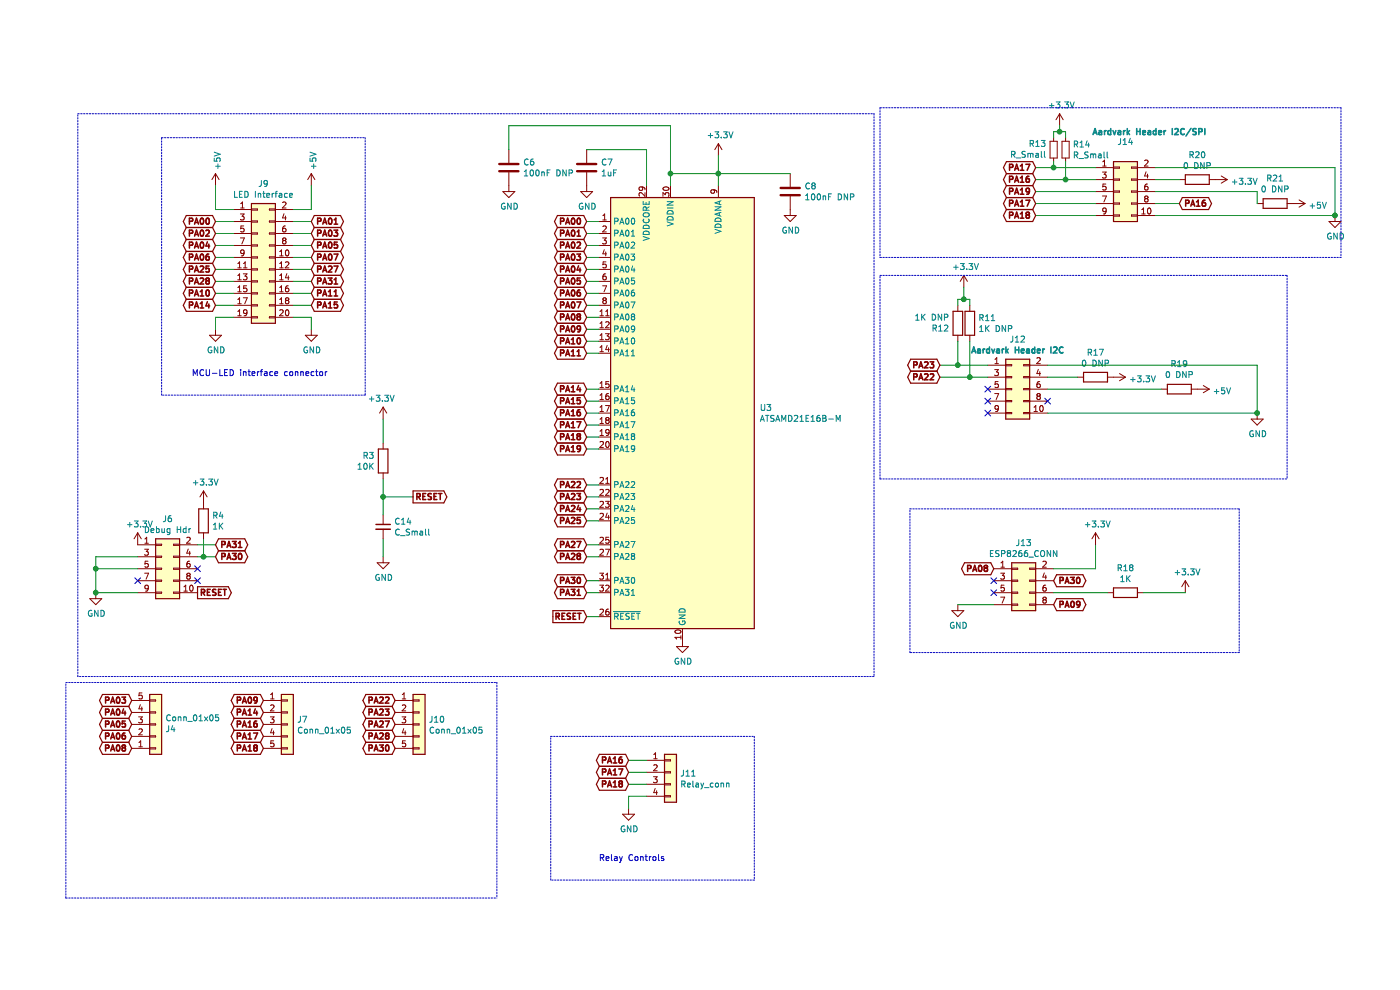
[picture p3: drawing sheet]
EESchema Schematic File Version 4
EELAYER 30 0
EELAYER END
$Descr A4 11693 8268
encoding utf-8
Sheet 3 4
Title ""
Date ""
Rev ""
Comp ""
Comment1 ""
Comment2 ""
Comment3 ""
Comment4 ""
$EndDescr
$Comp
L power:+3.3V #PWR015
U 1 1
P 3200 3500
F 0 "#PWR015" H 3200 3350 50  0001 C CNN
F 1 "+3.3V" H 3215 3673 50  0000 C CNN
F 2 "" H 3200 3500 50  0001 C CNN
F 3 "" H 3200 3500 50  0001 C CNN
	1    3200 3500
	-1   0    0    -1  
$EndComp
Text GLabel 3450 4150 2    50   Output ~ 10
RESET
$Comp
L Device:R R3
U 1 1
P 3200 3850
F 0 "R3" H 3270 3896 50  0000 L CNN
F 1 "10K" H 3270 3805 50  0000 L CNN
F 2 "Resistor_SMD:R_0603_1608Metric" V 3130 3850 50  0001 C CNN
F 3 "~" H 3200 3850 50  0001 C CNN
	1    3200 3850
	-1   0    0    -1  
$EndComp
Wire Wire Line
	3200 3500 3200 3700
Wire Wire Line
	3200 4000 3200 4150
Wire Wire Line
	3200 4150 3450 4150
Text GLabel 1800 4650 2    50   BiDi ~ 10
PA30
Text GLabel 1800 4550 2    50   BiDi ~ 10
PA31
$Comp
L Connector_Generic:Conn_02x05_Odd_Even J6
U 1 1
P 1350 4750
F 0 "J6" H 1400 5167 50  0000 C CNN
F 1 "Debug Hdr" H 1400 5076 50  0000 C CNN
F 2 "Connector_PinHeader_2.54mm:PinHeader_2x05_P2.54mm_Vertical" H 1350 4750 50  0001 C CNN
F 3 "~" H 1350 4750 50  0001 C CNN
	1    1350 4750
	1    0    0    -1  
$EndComp
Text GLabel 1650 4950 2    50   Output ~ 10
RESET
$Comp
L power:+3.3V #PWR014
U 1 1
P 1150 4550
F 0 "#PWR014" H 1150 4400 50  0001 C CNN
F 1 "+3.3V" H 1165 4723 50  0000 C CNN
F 2 "" H 1150 4550 50  0001 C CNN
F 3 "" H 1150 4550 50  0001 C CNN
	1    1150 4550
	1    0    0    -1  
$EndComp
$Comp
L power:GND #PWR013
U 1 1
P 800 4950
F 0 "#PWR013" H 800 4700 50  0001 C CNN
F 1 "GND" H 805 4777 50  0000 C CNN
F 2 "" H 800 4950 50  0001 C CNN
F 3 "" H 800 4950 50  0001 C CNN
	1    800  4950
	1    0    0    -1  
$EndComp
Wire Wire Line
	800  4950 1150 4950
Wire Wire Line
	1150 4650 800  4650
Wire Wire Line
	800  4650 800  4750
Connection ~ 800  4950
Wire Wire Line
	1150 4750 800  4750
Wire Wire Line
	800  4750 800  4950
Connection ~ 800  4750
NoConn ~ 1650 4850
NoConn ~ 1650 4750
NoConn ~ 1150 4850
Wire Wire Line
	4900 1850 5000 1850
Wire Wire Line
	4900 1950 5000 1950
Wire Wire Line
	4900 2050 5000 2050
Wire Wire Line
	4900 2150 5000 2150
Wire Wire Line
	4900 2250 5000 2250
Wire Wire Line
	4900 2350 5000 2350
Wire Wire Line
	4900 2450 5000 2450
Wire Wire Line
	4900 2550 5000 2550
Wire Wire Line
	4900 2650 5000 2650
Wire Wire Line
	4900 2750 5000 2750
Wire Wire Line
	4900 2850 5000 2850
Wire Wire Line
	4900 2950 5000 2950
Wire Wire Line
	4900 3250 5000 3250
Wire Wire Line
	4900 3350 5000 3350
Wire Wire Line
	4900 3450 5000 3450
Wire Wire Line
	4900 3550 5000 3550
Wire Wire Line
	4900 3650 5000 3650
Wire Wire Line
	4900 3750 5000 3750
Wire Wire Line
	4900 4050 5000 4050
Wire Wire Line
	4900 4150 5000 4150
Wire Wire Line
	4900 4250 5000 4250
Wire Wire Line
	4900 4350 5000 4350
Wire Wire Line
	4900 4550 5000 4550
Wire Wire Line
	4900 4650 5000 4650
Wire Wire Line
	4900 4850 5000 4850
Wire Wire Line
	4900 4950 5000 4950
Text GLabel 4900 2150 0    50   BiDi ~ 10
PA03
Text GLabel 4900 1850 0    50   BiDi ~ 10
PA00
Text GLabel 4900 1950 0    50   BiDi ~ 10
PA01
Text GLabel 4900 2050 0    50   BiDi ~ 10
PA02
Text GLabel 4900 2250 0    50   BiDi ~ 10
PA04
Text GLabel 4900 2350 0    50   BiDi ~ 10
PA05
Text GLabel 4900 2450 0    50   BiDi ~ 10
PA06
Text GLabel 4900 2550 0    50   BiDi ~ 10
PA07
Text GLabel 4900 2650 0    50   BiDi ~ 10
PA08
Text GLabel 4900 2750 0    50   BiDi ~ 10
PA09
Text GLabel 4900 2850 0    50   BiDi ~ 10
PA10
Text GLabel 4900 2950 0    50   BiDi ~ 10
PA11
Text GLabel 4900 3250 0    50   BiDi ~ 10
PA14
Text GLabel 4900 3350 0    50   BiDi ~ 10
PA15
Text GLabel 4900 3450 0    50   BiDi ~ 10
PA16
Text GLabel 4900 3550 0    50   BiDi ~ 10
PA17
Text GLabel 4900 3650 0    50   BiDi ~ 10
PA18
Text GLabel 4900 3750 0    50   BiDi ~ 10
PA19
Text GLabel 4900 4050 0    50   BiDi ~ 10
PA22
Text GLabel 4900 4150 0    50   BiDi ~ 10
PA23
Text GLabel 4900 4250 0    50   BiDi ~ 10
PA24
Text GLabel 4900 4350 0    50   BiDi ~ 10
PA25
Text GLabel 4900 4550 0    50   BiDi ~ 10
PA27
Text GLabel 4900 4650 0    50   BiDi ~ 10
PA28
Text GLabel 4900 4850 0    50   BiDi ~ 10
PA30
Text GLabel 4900 4950 0    50   BiDi ~ 10
PA31
$Comp
L power:GND #PWR022
U 1 1
P 5700 5350
F 0 "#PWR022" H 5700 5100 50  0001 C CNN
F 1 "GND" H 5705 5177 50  0000 C CNN
F 2 "" H 5700 5350 50  0001 C CNN
F 3 "" H 5700 5350 50  0001 C CNN
	1    5700 5350
	1    0    0    -1  
$EndComp
Wire Wire Line
	6000 1450 6000 1550
Connection ~ 6000 1450
Wire Wire Line
	5600 1450 5600 1550
Wire Wire Line
	6000 1450 5600 1450
Wire Wire Line
	6000 1300 6000 1450
$Comp
L power:+3.3V #PWR024
U 1 1
P 6000 1300
F 0 "#PWR024" H 6000 1150 50  0001 C CNN
F 1 "+3.3V" H 6015 1473 50  0000 C CNN
F 2 "" H 6000 1300 50  0001 C CNN
F 3 "" H 6000 1300 50  0001 C CNN
	1    6000 1300
	1    0    0    -1  
$EndComp
Wire Wire Line
	4900 5150 5000 5150
Text GLabel 4900 5150 0    50   Input ~ 10
RESET
$Comp
L Platform-rescue:ATSAMD21E16B-M-MCU_Microchip_SAMD-Platform-rescue-Platform-rescue U3
U 1 1
P 5700 3450
AR Path="/5FAA26F4" Ref="U3"  Part="1" 
AR Path="/5FB6B44D/5FAA26F4" Ref="U3"  Part="1" 
F 0 "U3" H 6344 3496 50  0000 L CNN
F 1 "ATSAMD21E16B-M" H 6344 3405 50  0000 L CNN
F 2 "Package_DFN_QFN:QFN-32-1EP_5x5mm_P0.5mm_EP3.6x3.6mm" H 7050 1600 50  0001 C CNN
F 3 "http://ww1.microchip.com/downloads/en/DeviceDoc/SAM_D21_DA1_Family_Data%20Sheet_DS40001882E.pdf" H 5700 3450 50  0001 C CNN
	1    5700 3450
	1    0    0    -1  
$EndComp
Wire Notes Line
	7300 950  7300 5650
Wire Notes Line
	7300 5650 650  5650
Wire Notes Line
	650  5650 650  950 
Wire Notes Line
	650  950  7300 950 
$Comp
L Connector_Generic:Conn_02x05_Odd_Even J14
U 1 1
P 9350 1600
F 0 "J14" H 9400 2017 50  0000 C CNN
F 1 "Aardvark Header I2C/SPI" H 9600 2100 50  0000 C CNB
F 2 "Connector_PinHeader_2.54mm:PinHeader_2x05_P2.54mm_Vertical" H 9350 1600 50  0001 C CNN
F 3 "~" H 9350 1600 50  0001 C CNN
	1    9350 1600
	1    0    0    -1  
$EndComp
$Comp
L power:GND #PWR040
U 1 1
P 11150 1800
F 0 "#PWR040" H 11150 1550 50  0001 C CNN
F 1 "GND" H 11155 1627 50  0000 C CNN
F 2 "" H 11150 1800 50  0001 C CNN
F 3 "" H 11150 1800 50  0001 C CNN
	1    11150 1800
	1    0    0    -1  
$EndComp
$Comp
L power:+3.3V #PWR031
U 1 1
P 8850 1050
F 0 "#PWR031" H 8850 900 50  0001 C CNN
F 1 "+3.3V" H 8865 1223 50  0000 C CNN
F 2 "" H 8850 1050 50  0001 C CNN
F 3 "" H 8850 1050 50  0001 C CNN
	1    8850 1050
	1    0    0    -1  
$EndComp
Text GLabel 8650 1400 0    50   BiDi ~ 10
PA17
Text GLabel 8650 1500 0    50   BiDi ~ 10
PA16
Wire Notes Line
	7350 900  7350 2150
$Comp
L Connector_Generic:Conn_02x05_Odd_Even J12
U 1 1
P 8450 3250
F 0 "J12" H 8500 3667 50  0000 C CNN
F 1 "Aardvark Header I2C" H 8500 3576 50  0000 C CNB
F 2 "Connector_PinHeader_2.54mm:PinHeader_2x05_P2.54mm_Vertical" H 8450 3250 50  0001 C CNN
F 3 "~" H 8450 3250 50  0001 C CNN
	1    8450 3250
	1    0    0    -1  
$EndComp
Text GLabel 7850 3050 0    50   BiDi ~ 10
PA23
Text GLabel 7850 3150 0    50   BiDi ~ 10
PA22
$Comp
L Device:R R11
U 1 1
P 8100 2700
F 0 "R11" H 8170 2746 50  0000 L CNN
F 1 "1K DNP" H 8170 2655 50  0000 L CNN
F 2 "Resistor_SMD:R_0603_1608Metric" V 8030 2700 50  0001 C CNN
F 3 "~" H 8100 2700 50  0001 C CNN
	1    8100 2700
	1    0    0    -1  
$EndComp
$Comp
L Device:R R12
U 1 1
P 8000 2700
F 0 "R12" H 8070 2746 50  0000 L CNN
F 1 "1K DNP" H 8070 2655 50  0000 L CNN
F 2 "Resistor_SMD:R_0603_1608Metric" V 7930 2700 50  0001 C CNN
F 3 "~" H 8000 2700 50  0001 C CNN
	1    8000 2700
	-1   0    0    1   
$EndComp
$Comp
L power:+3.3V #PWR028
U 1 1
P 8050 2400
F 0 "#PWR028" H 8050 2250 50  0001 C CNN
F 1 "+3.3V" H 8065 2573 50  0000 C CNN
F 2 "" H 8050 2400 50  0001 C CNN
F 3 "" H 8050 2400 50  0001 C CNN
	1    8050 2400
	1    0    0    -1  
$EndComp
$Comp
L power:GND #PWR038
U 1 1
P 10500 3450
F 0 "#PWR038" H 10500 3200 50  0001 C CNN
F 1 "GND" H 10505 3277 50  0000 C CNN
F 2 "" H 10500 3450 50  0001 C CNN
F 3 "" H 10500 3450 50  0001 C CNN
	1    10500 3450
	1    0    0    -1  
$EndComp
Wire Wire Line
	10500 3050 10500 3450
Connection ~ 10500 3450
NoConn ~ 8750 3350
NoConn ~ 8250 3450
NoConn ~ 8250 3350
NoConn ~ 8250 3250
Wire Notes Line
	7350 4000 7350 2300
$Comp
L Device:C C7
U 1 1
P 4900 1400
F 0 "C7" H 5018 1446 50  0000 L CNN
F 1 "1uF" H 5018 1355 50  0000 L CNN
F 2 "Capacitor_SMD:C_0402_1005Metric" H 4938 1250 50  0001 C CNN
F 3 "~" H 4900 1400 50  0001 C CNN
	1    4900 1400
	1    0    0    -1  
$EndComp
Wire Wire Line
	4900 1250 5400 1250
Wire Wire Line
	5400 1250 5400 1550
$Comp
L power:GND #PWR021
U 1 1
P 4900 1550
F 0 "#PWR021" H 4900 1300 50  0001 C CNN
F 1 "GND" H 4905 1377 50  0000 C CNN
F 2 "" H 4900 1550 50  0001 C CNN
F 3 "" H 4900 1550 50  0001 C CNN
	1    4900 1550
	1    0    0    -1  
$EndComp
$Comp
L Device:C C6
U 1 1
P 4250 1400
F 0 "C6" H 4368 1446 50  0000 L CNN
F 1 "100nF DNP" H 4368 1355 50  0000 L CNN
F 2 "Capacitor_SMD:C_0402_1005Metric" H 4288 1250 50  0001 C CNN
F 3 "~" H 4250 1400 50  0001 C CNN
	1    4250 1400
	1    0    0    -1  
$EndComp
Wire Wire Line
	5600 1050 5600 1450
Connection ~ 5600 1450
$Comp
L power:GND #PWR020
U 1 1
P 4250 1550
F 0 "#PWR020" H 4250 1300 50  0001 C CNN
F 1 "GND" H 4255 1377 50  0000 C CNN
F 2 "" H 4250 1550 50  0001 C CNN
F 3 "" H 4250 1550 50  0001 C CNN
	1    4250 1550
	1    0    0    -1  
$EndComp
$Comp
L Device:C C8
U 1 1
P 6600 1600
F 0 "C8" H 6718 1646 50  0000 L CNN
F 1 "100nF DNP" H 6718 1555 50  0000 L CNN
F 2 "Capacitor_SMD:C_0402_1005Metric" H 6638 1450 50  0001 C CNN
F 3 "~" H 6600 1600 50  0001 C CNN
	1    6600 1600
	1    0    0    -1  
$EndComp
$Comp
L power:GND #PWR027
U 1 1
P 6600 1750
F 0 "#PWR027" H 6600 1500 50  0001 C CNN
F 1 "GND" H 6605 1577 50  0000 C CNN
F 2 "" H 6600 1750 50  0001 C CNN
F 3 "" H 6600 1750 50  0001 C CNN
	1    6600 1750
	1    0    0    -1  
$EndComp
Wire Wire Line
	6600 1450 6000 1450
$Comp
L Device:R R4
U 1 1
P 1700 4350
F 0 "R4" H 1770 4396 50  0000 L CNN
F 1 "1K" H 1770 4305 50  0000 L CNN
F 2 "Resistor_SMD:R_0603_1608Metric" V 1630 4350 50  0001 C CNN
F 3 "~" H 1700 4350 50  0001 C CNN
	1    1700 4350
	1    0    0    -1  
$EndComp
Wire Wire Line
	1800 4650 1700 4650
Wire Wire Line
	1700 4500 1700 4650
Connection ~ 1700 4650
Wire Wire Line
	1700 4650 1650 4650
$Comp
L power:+3.3V #PWR016
U 1 1
P 1700 4200
F 0 "#PWR016" H 1700 4050 50  0001 C CNN
F 1 "+3.3V" H 1715 4373 50  0000 C CNN
F 2 "" H 1700 4200 50  0001 C CNN
F 3 "" H 1700 4200 50  0001 C CNN
	1    1700 4200
	1    0    0    -1  
$EndComp
$Comp
L Connector_Generic:Conn_02x04_Odd_Even J13
U 1 1
P 8500 4850
F 0 "J13" H 8550 5167 50  0000 C CNN
F 1 "ESP8266_CONN" H 8550 5076 50  0000 C CNN
F 2 "Connector_PinHeader_2.54mm:PinHeader_2x04_P2.54mm_Vertical" H 8500 4850 50  0001 C CNN
F 3 "~" H 8500 4850 50  0001 C CNN
	1    8500 4850
	1    0    0    -1  
$EndComp
Text GLabel 8300 4750 0    50   BiDi ~ 10
PA08
Text GLabel 8800 5050 2    50   BiDi ~ 10
PA09
Text GLabel 8800 4850 2    50   BiDi ~ 10
PA30
$Comp
L Device:R R18
U 1 1
P 9400 4950
F 0 "R18" V 9193 4950 50  0000 C CNN
F 1 "1K" V 9284 4950 50  0000 C CNN
F 2 "Resistor_SMD:R_0603_1608Metric" V 9330 4950 50  0001 C CNN
F 3 "~" H 9400 4950 50  0001 C CNN
	1    9400 4950
	0    1    1    0   
$EndComp
$Comp
L power:+3.3V #PWR035
U 1 1
P 9900 4950
F 0 "#PWR035" H 9900 4800 50  0001 C CNN
F 1 "+3.3V" H 9915 5123 50  0000 C CNN
F 2 "" H 9900 4950 50  0001 C CNN
F 3 "" H 9900 4950 50  0001 C CNN
	1    9900 4950
	1    0    0    -1  
$EndComp
Wire Wire Line
	9250 4950 8800 4950
Wire Wire Line
	9900 4950 9550 4950
$Comp
L power:+3.3V #PWR033
U 1 1
P 9150 4550
F 0 "#PWR033" H 9150 4400 50  0001 C CNN
F 1 "+3.3V" H 9165 4723 50  0000 C CNN
F 2 "" H 9150 4550 50  0001 C CNN
F 3 "" H 9150 4550 50  0001 C CNN
	1    9150 4550
	1    0    0    -1  
$EndComp
Wire Wire Line
	9150 4550 9150 4750
Wire Wire Line
	9150 4750 8800 4750
$Comp
L power:GND #PWR030
U 1 1
P 8000 5050
F 0 "#PWR030" H 8000 4800 50  0001 C CNN
F 1 "GND" H 8005 4877 50  0000 C CNN
F 2 "" H 8000 5050 50  0001 C CNN
F 3 "" H 8000 5050 50  0001 C CNN
	1    8000 5050
	1    0    0    -1  
$EndComp
Wire Wire Line
	8000 5050 8300 5050
Wire Notes Line
	7600 4250 10350 4250
Wire Notes Line
	10350 4250 10350 5450
Wire Notes Line
	10350 5450 7600 5450
Wire Notes Line
	7600 5450 7600 4250
NoConn ~ 8300 4850
NoConn ~ 8300 4950
Wire Wire Line
	8750 3450 10500 3450
Wire Wire Line
	8750 3050 10500 3050
$Comp
L Device:R R17
U 1 1
P 9150 3150
F 0 "R17" V 8943 3150 50  0000 C CNN
F 1 "0 DNP" V 9034 3150 50  0000 C CNN
F 2 "Resistor_SMD:R_0603_1608Metric" V 9080 3150 50  0001 C CNN
F 3 "~" H 9150 3150 50  0001 C CNN
	1    9150 3150
	0    1    1    0   
$EndComp
$Comp
L Device:R R19
U 1 1
P 9850 3250
F 0 "R19" V 10057 3250 50  0000 C CNN
F 1 "0 DNP" V 9966 3250 50  0000 C CNN
F 2 "Resistor_SMD:R_0603_1608Metric" V 9780 3250 50  0001 C CNN
F 3 "~" H 9850 3250 50  0001 C CNN
	1    9850 3250
	0    -1   -1   0   
$EndComp
$Comp
L power:+3.3V #PWR034
U 1 1
P 9300 3150
F 0 "#PWR034" H 9300 3000 50  0001 C CNN
F 1 "+3.3V" V 9315 3278 50  0000 L CNN
F 2 "" H 9300 3150 50  0001 C CNN
F 3 "" H 9300 3150 50  0001 C CNN
	1    9300 3150
	0    1    1    0   
$EndComp
$Comp
L power:+5V #PWR036
U 1 1
P 10000 3250
F 0 "#PWR036" H 10000 3100 50  0001 C CNN
F 1 "+5V" V 10015 3378 50  0000 L CNN
F 2 "" H 10000 3250 50  0001 C CNN
F 3 "" H 10000 3250 50  0001 C CNN
	1    10000 3250
	0    1    1    0   
$EndComp
Wire Wire Line
	9700 3250 8750 3250
Wire Wire Line
	9000 3150 8750 3150
Wire Notes Line
	7350 2300 10750 2300
Wire Notes Line
	7350 4000 10750 4000
Wire Notes Line
	10750 2300 10750 4000
$Comp
L Device:R R20
U 1 1
P 10000 1500
F 0 "R20" V 9793 1500 50  0000 C CNN
F 1 "0 DNP" V 9884 1500 50  0000 C CNN
F 2 "Resistor_SMD:R_0603_1608Metric" V 9930 1500 50  0001 C CNN
F 3 "~" H 10000 1500 50  0001 C CNN
	1    10000 1500
	0    1    1    0   
$EndComp
$Comp
L power:+3.3V #PWR037
U 1 1
P 10150 1500
F 0 "#PWR037" H 10150 1350 50  0001 C CNN
F 1 "+3.3V" V 10165 1628 50  0000 L CNN
F 2 "" H 10150 1500 50  0001 C CNN
F 3 "" H 10150 1500 50  0001 C CNN
	1    10150 1500
	0    1    1    0   
$EndComp
$Comp
L Device:R R21
U 1 1
P 10650 1700
F 0 "R21" V 10857 1700 50  0000 C CNN
F 1 "0 DNP" V 10766 1700 50  0000 C CNN
F 2 "Resistor_SMD:R_0603_1608Metric" V 10580 1700 50  0001 C CNN
F 3 "~" H 10650 1700 50  0001 C CNN
	1    10650 1700
	0    -1   -1   0   
$EndComp
$Comp
L power:+5V #PWR039
U 1 1
P 10800 1700
F 0 "#PWR039" H 10800 1550 50  0001 C CNN
F 1 "+5V" V 10815 1828 50  0000 L CNN
F 2 "" H 10800 1700 50  0001 C CNN
F 3 "" H 10800 1700 50  0001 C CNN
	1    10800 1700
	0    1    1    0   
$EndComp
Wire Wire Line
	9650 1500 9850 1500
Wire Wire Line
	9650 1600 10500 1600
Wire Wire Line
	10500 1600 10500 1700
Wire Wire Line
	9650 1400 11150 1400
Wire Wire Line
	11150 1400 11150 1800
Wire Wire Line
	9650 1800 11150 1800
Connection ~ 11150 1800
Wire Notes Line
	11200 900  11200 2150
Wire Notes Line
	7350 2150 11200 2150
Wire Notes Line
	7350 900  11200 900 
$Comp
L Connector_Generic:Conn_01x05 J4
U 1 1
P 1300 6050
F 0 "J4" H 1380 6092 50  0000 L CNN
F 1 "Conn_01x05" H 1380 6001 50  0000 L CNN
F 2 "Connector_PinHeader_2.54mm:PinHeader_1x05_P2.54mm_Vertical" H 1300 6050 50  0001 C CNN
F 3 "~" H 1300 6050 50  0001 C CNN
	1    1300 6050
	1    0    0    1   
$EndComp
Text GLabel 1100 5850 0    50   BiDi ~ 10
PA03
Text GLabel 1100 5950 0    50   BiDi ~ 10
PA04
$Comp
L Connector_Generic:Conn_01x05 J7
U 1 1
P 2400 6050
F 0 "J7" H 2480 6092 50  0000 L CNN
F 1 "Conn_01x05" H 2480 6001 50  0000 L CNN
F 2 "Connector_PinHeader_2.54mm:PinHeader_1x05_P2.54mm_Vertical" H 2400 6050 50  0001 C CNN
F 3 "~" H 2400 6050 50  0001 C CNN
	1    2400 6050
	1    0    0    -1  
$EndComp
Text GLabel 1100 6050 0    50   BiDi ~ 10
PA05
Text GLabel 1100 6150 0    50   BiDi ~ 10
PA06
Text GLabel 1100 6250 0    50   BiDi ~ 10
PA08
$Comp
L Connector_Generic:Conn_01x05 J10
U 1 1
P 3500 6050
F 0 "J10" H 3580 6092 50  0000 L CNN
F 1 "Conn_01x05" H 3580 6001 50  0000 L CNN
F 2 "Connector_PinHeader_2.54mm:PinHeader_1x05_P2.54mm_Vertical" H 3500 6050 50  0001 C CNN
F 3 "~" H 3500 6050 50  0001 C CNN
	1    3500 6050
	1    0    0    -1  
$EndComp
Text GLabel 2200 5950 0    50   BiDi ~ 10
PA14
Text GLabel 2200 6050 0    50   BiDi ~ 10
PA16
Text GLabel 2200 6150 0    50   BiDi ~ 10
PA17
Text GLabel 2200 6250 0    50   BiDi ~ 10
PA18
Text GLabel 3300 5850 0    50   BiDi ~ 10
PA22
Text GLabel 3300 5950 0    50   BiDi ~ 10
PA23
Text GLabel 3300 6050 0    50   BiDi ~ 10
PA27
Text GLabel 3300 6150 0    50   BiDi ~ 10
PA28
Text GLabel 3300 6250 0    50   BiDi ~ 10
PA30
Text GLabel 2200 5850 0    50   BiDi ~ 10
PA09
Wire Notes Line
	4150 5700 4150 7500
Wire Notes Line
	550  7500 550  5700
Wire Wire Line
	5600 1050 4250 1050
Wire Wire Line
	4250 1050 4250 1250
Wire Wire Line
	1800 4550 1650 4550
$Comp
L Device:C_Small C14
U 1 1
P 3200 4400
F 0 "C14" H 3292 4446 50  0000 L CNN
F 1 "C_Small" H 3292 4355 50  0000 L CNN
F 2 "Capacitor_SMD:C_0402_1005Metric" H 3200 4400 50  0001 C CNN
F 3 "~" H 3200 4400 50  0001 C CNN
	1    3200 4400
	1    0    0    -1  
$EndComp
$Comp
L power:GND #PWR043
U 1 1
P 3200 4650
F 0 "#PWR043" H 3200 4400 50  0001 C CNN
F 1 "GND" H 3205 4477 50  0000 C CNN
F 2 "" H 3200 4650 50  0001 C CNN
F 3 "" H 3200 4650 50  0001 C CNN
	1    3200 4650
	1    0    0    -1  
$EndComp
Wire Wire Line
	3200 4650 3200 4500
Wire Wire Line
	3200 4300 3200 4150
Connection ~ 3200 4150
Wire Wire Line
	7850 3050 8000 3050
Wire Wire Line
	7850 3150 8100 3150
Wire Wire Line
	8000 2850 8000 3050
Connection ~ 8000 3050
Wire Wire Line
	8000 3050 8250 3050
Wire Wire Line
	8100 2850 8100 3150
Connection ~ 8100 3150
Wire Wire Line
	8100 3150 8250 3150
Wire Wire Line
	8000 2550 8000 2500
Wire Wire Line
	8000 2500 8050 2500
Wire Wire Line
	8100 2500 8100 2550
Wire Wire Line
	8050 2400 8050 2500
Connection ~ 8050 2500
Wire Wire Line
	8050 2500 8100 2500
Text GLabel 8650 1600 0    50   BiDi ~ 10
PA19
Text GLabel 8650 1700 0    50   BiDi ~ 10
PA17
Text GLabel 8650 1800 0    50   BiDi ~ 10
PA18
Text GLabel 9850 1700 2    50   BiDi ~ 10
PA16
Wire Wire Line
	8650 1400 8800 1400
Wire Wire Line
	9150 1500 8900 1500
Wire Wire Line
	9150 1600 8650 1600
Wire Wire Line
	8650 1700 9150 1700
Wire Wire Line
	9150 1800 8650 1800
Wire Wire Line
	9650 1700 9850 1700
$Comp
L Device:R_Small R14
U 1 1
P 8900 1250
F 0 "R14" H 8959 1296 50  0000 L CNN
F 1 "R_Small" H 8959 1205 50  0000 L CNN
F 2 "Resistor_SMD:R_0603_1608Metric" H 8900 1250 50  0001 C CNN
F 3 "~" H 8900 1250 50  0001 C CNN
	1    8900 1250
	1    0    0    -1  
$EndComp
$Comp
L Device:R_Small R13
U 1 1
P 8800 1250
F 0 "R13" H 8741 1204 50  0000 R CNN
F 1 "R_Small" H 8741 1295 50  0000 R CNN
F 2 "Resistor_SMD:R_0603_1608Metric" H 8800 1250 50  0001 C CNN
F 3 "~" H 8800 1250 50  0001 C CNN
	1    8800 1250
	1    0    0    1   
$EndComp
Wire Wire Line
	8800 1350 8800 1400
Connection ~ 8800 1400
Wire Wire Line
	8800 1400 9150 1400
Wire Wire Line
	8900 1350 8900 1500
Connection ~ 8900 1500
Wire Wire Line
	8900 1500 8650 1500
Wire Wire Line
	8800 1150 8800 1100
Wire Wire Line
	8800 1100 8850 1100
Wire Wire Line
	8900 1100 8900 1150
Wire Wire Line
	8850 1050 8850 1100
Connection ~ 8850 1100
Wire Wire Line
	8850 1100 8900 1100
Wire Notes Line
	550  7500 4150 7500
Wire Notes Line
	550  5700 4150 5700
$Comp
L Connector_Generic:Conn_02x10_Odd_Even J9
U 1 1
P 2150 2150
F 0 "J9" H 2200 2767 50  0000 C CNN
F 1 "LED Interface" H 2200 2676 50  0000 C CNN
F 2 "Connector_PinHeader_2.54mm:PinHeader_2x10_P2.54mm_Horizontal" H 2150 2150 50  0001 C CNN
F 3 "~" H 2150 2150 50  0001 C CNN
	1    2150 2150
	1    0    0    -1  
$EndComp
Text GLabel 1800 1850 0    50   BiDi ~ 10
PA00
Text GLabel 2600 1850 2    50   BiDi ~ 10
PA01
Text GLabel 1800 1950 0    50   BiDi ~ 10
PA02
Text GLabel 2600 1950 2    50   BiDi ~ 10
PA03
Text GLabel 1800 2050 0    50   BiDi ~ 10
PA04
Text GLabel 2600 2050 2    50   BiDi ~ 10
PA05
Text GLabel 1800 2150 0    50   BiDi ~ 10
PA06
Text GLabel 2600 2150 2    50   BiDi ~ 10
PA07
Text GLabel 1800 2250 0    50   BiDi ~ 10
PA25
Text GLabel 2600 2250 2    50   BiDi ~ 10
PA27
Text GLabel 1800 2350 0    50   BiDi ~ 10
PA28
Text GLabel 1800 2550 0    50   BiDi ~ 10
PA14
Text GLabel 2600 2450 2    50   BiDi ~ 10
PA11
Text GLabel 1800 2450 0    50   BiDi ~ 10
PA10
Text GLabel 2600 2550 2    50   BiDi ~ 10
PA15
Text GLabel 2600 2350 2    50   BiDi ~ 10
PA31
Wire Wire Line
	1800 1850 1950 1850
Wire Wire Line
	1950 1950 1800 1950
Wire Wire Line
	1800 2050 1950 2050
Wire Wire Line
	1950 2150 1800 2150
Wire Wire Line
	1800 2250 1950 2250
Wire Wire Line
	1950 2350 1800 2350
Wire Wire Line
	1800 2450 1950 2450
Wire Wire Line
	1950 2550 1800 2550
Wire Wire Line
	2450 2550 2600 2550
Wire Wire Line
	2600 2450 2450 2450
Wire Wire Line
	2450 2350 2600 2350
Wire Wire Line
	2600 2250 2450 2250
Wire Wire Line
	2450 2150 2600 2150
Wire Wire Line
	2600 2050 2450 2050
Wire Wire Line
	2450 1950 2600 1950
Wire Wire Line
	2600 1850 2450 1850
$Comp
L power:GND #PWR041
U 1 1
P 2600 2750
F 0 "#PWR041" H 2600 2500 50  0001 C CNN
F 1 "GND" H 2605 2577 50  0000 C CNN
F 2 "" H 2600 2750 50  0001 C CNN
F 3 "" H 2600 2750 50  0001 C CNN
	1    2600 2750
	1    0    0    -1  
$EndComp
$Comp
L power:GND #PWR029
U 1 1
P 1800 2750
F 0 "#PWR029" H 1800 2500 50  0001 C CNN
F 1 "GND" H 1805 2577 50  0000 C CNN
F 2 "" H 1800 2750 50  0001 C CNN
F 3 "" H 1800 2750 50  0001 C CNN
	1    1800 2750
	1    0    0    -1  
$EndComp
Wire Wire Line
	2450 2650 2600 2650
Wire Wire Line
	2600 2650 2600 2750
Wire Wire Line
	1800 2750 1800 2650
Wire Wire Line
	1800 2650 1950 2650
$Comp
L power:+5V #PWR032
U 1 1
P 2600 1550
F 0 "#PWR032" H 2600 1400 50  0001 C CNN
F 1 "+5V" V 2615 1678 50  0000 L CNN
F 2 "" H 2600 1550 50  0001 C CNN
F 3 "" H 2600 1550 50  0001 C CNN
	1    2600 1550
	1    0    0    -1  
$EndComp
$Comp
L power:+5V #PWR026
U 1 1
P 1800 1550
F 0 "#PWR026" H 1800 1400 50  0001 C CNN
F 1 "+5V" V 1815 1678 50  0000 L CNN
F 2 "" H 1800 1550 50  0001 C CNN
F 3 "" H 1800 1550 50  0001 C CNN
	1    1800 1550
	1    0    0    -1  
$EndComp
Wire Wire Line
	1800 1550 1800 1750
Wire Wire Line
	1800 1750 1950 1750
Wire Wire Line
	2450 1750 2600 1750
Wire Wire Line
	2600 1750 2600 1550
Wire Notes Line
	3050 1150 3050 3300
Wire Notes Line
	3050 3300 1350 3300
Wire Notes Line
	1350 3300 1350 1150
Wire Notes Line
	1350 1150 3050 1150
Text Notes 1600 3150 0    50   ~ 0
MCU-LED interface connector
$Comp
L Connector_Generic:Conn_01x04 J11
U 1 1
P 5600 6450
F 0 "J11" H 5680 6442 50  0000 L CNN
F 1 "Relay_conn" H 5680 6351 50  0000 L CNN
F 2 "Connector_Molex:Molex_KK-254_AE-6410-04A_1x04_P2.54mm_Vertical" H 5600 6450 50  0001 C CNN
F 3 "~" H 5600 6450 50  0001 C CNN
	1    5600 6450
	1    0    0    -1  
$EndComp
$Comp
L power:GND #PWR042
U 1 1
P 5250 6750
F 0 "#PWR042" H 5250 6500 50  0001 C CNN
F 1 "GND" H 5255 6577 50  0000 C CNN
F 2 "" H 5250 6750 50  0001 C CNN
F 3 "" H 5250 6750 50  0001 C CNN
	1    5250 6750
	1    0    0    -1  
$EndComp
Wire Wire Line
	5250 6750 5250 6650
Wire Wire Line
	5250 6650 5400 6650
Text GLabel 5250 6550 0    50   BiDi ~ 10
PA18
Text GLabel 5250 6450 0    50   BiDi ~ 10
PA17
Text GLabel 5250 6350 0    50   BiDi ~ 10
PA16
Wire Wire Line
	5250 6350 5400 6350
Wire Wire Line
	5400 6450 5250 6450
Wire Wire Line
	5250 6550 5400 6550
Wire Notes Line
	6300 6150 6300 7350
Wire Notes Line
	6300 7350 4600 7350
Wire Notes Line
	4600 7350 4600 6150
Wire Notes Line
	4600 6150 6300 6150
Text Notes 5000 7200 0    50   ~ 0
Relay Controls
$EndSCHEMATC
